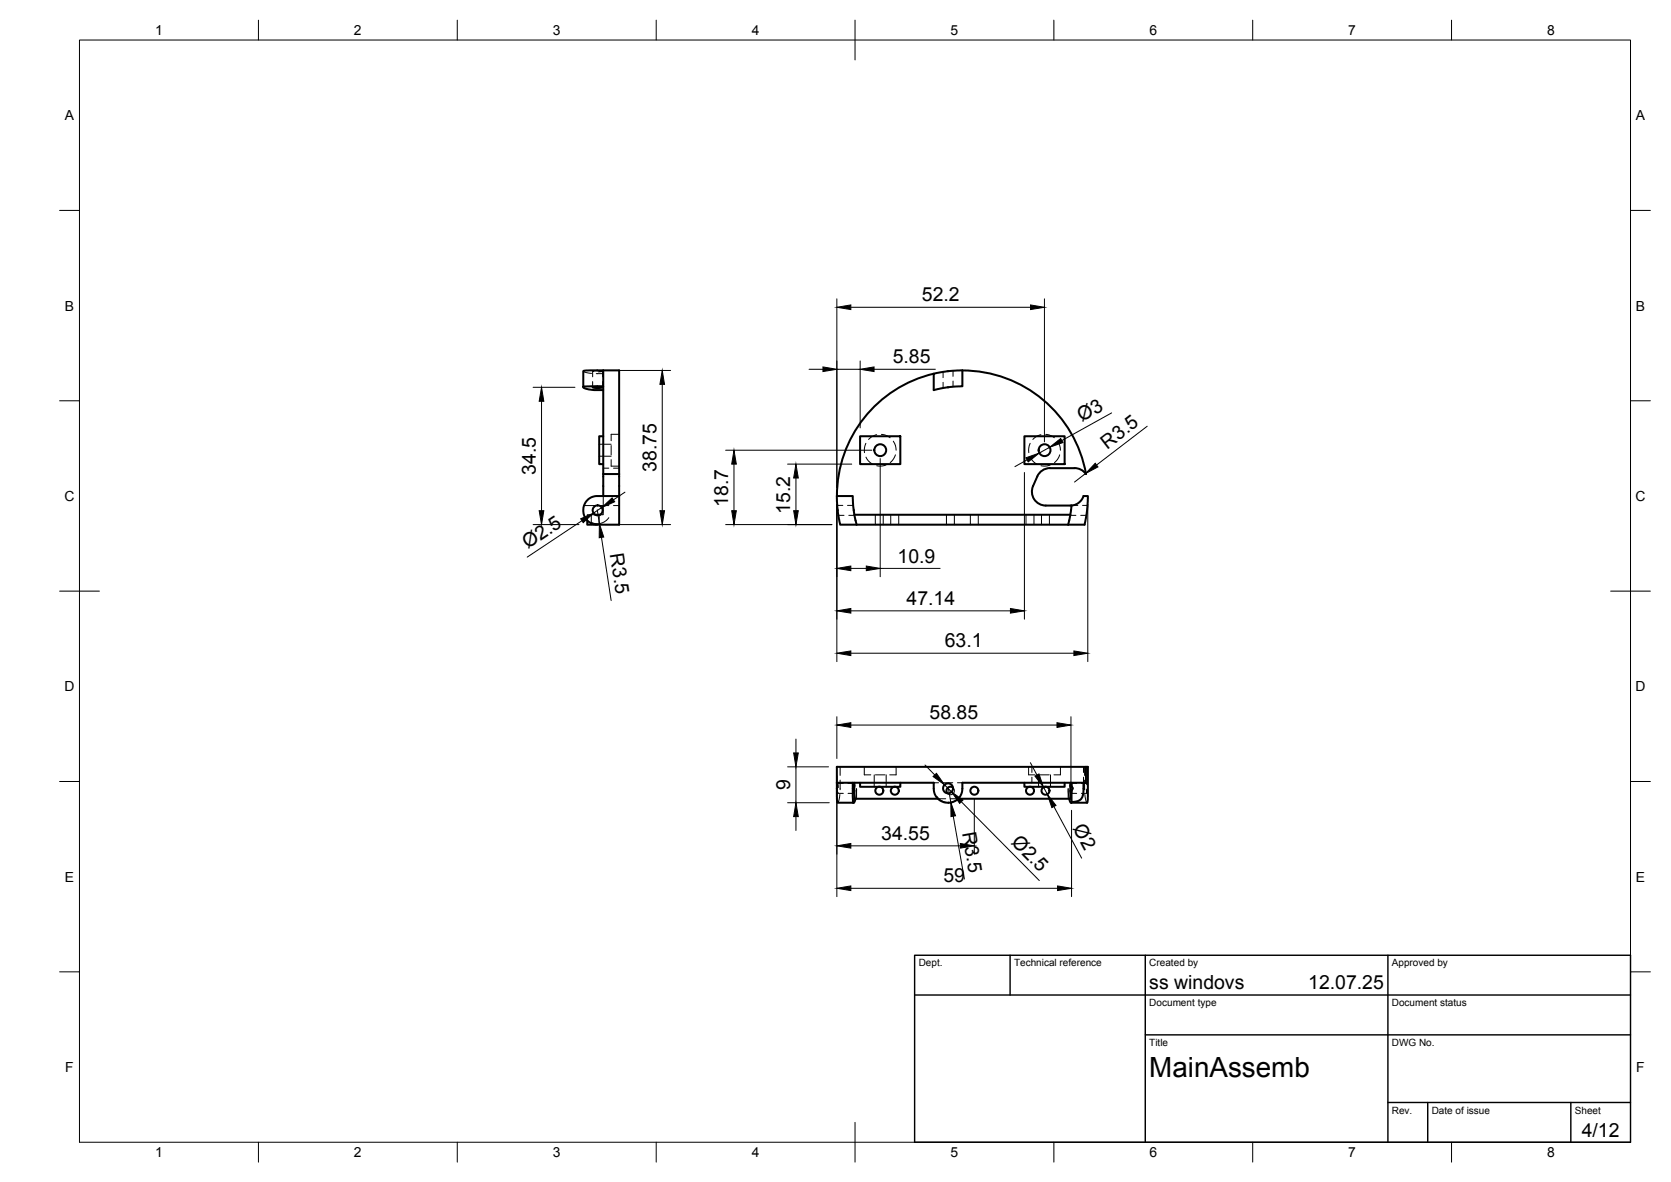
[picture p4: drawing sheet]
<svg xmlns="http://www.w3.org/2000/svg" width="420mm" height="297mm" viewBox="0 0 420 297" stroke-linecap="round" stroke-linejoin="round" font-family="sans-serif">
<!-- layer: Visible -->
<g fill="none" stroke="#000" stroke-width=".51">
<path d="M146.7 97.3a4.9 4.9 0 0 0 3.5 .7h1.5M149 97.3l.8-.1 1.7 .1a3.9 3.9 0 0 1-2.5 0zM151.7 97.1h-4l-1 .2v-4l1.5-.2h7.5v26M151.7 93.1v26M234.8 93.9a31.6 31.6 0 0 0-24.4 30.7M238.3 97.3l-3.5 .7v-4.1l3.7-.6 3.5-.2v4l-3.7 .2M242 93.1a31.5 31.5 0 0 1 31.1 26l-1.3-1.1-1.6-.4M151.7 119.1v5.6M151.7 109.6h-1v7h1M151.7 119.1h4M155.7 119.1v5.6M216.3 109.6h10.1v7h-10.1z"/>
<path d="M257.6 109.6h10.1v7h-10.1zM264 117.7h6.2M264 117.6a3.5 3.5 0 0 0-3.2 2.1 6.9 6.9 0 0 0-1.3 4.1 3.5 3.5 0 0 0 3.5 3.2h6.4M147.7 130.8v1.1h2.5M147.7 125.7a3.3 3.3 0 0 1 2.5-1h5.5v7.2h-5.5a3.6 3.6 0 0 1-3.3-2.3 3.6 3.6 0 0 1 .8-3.9zM149.7 129.4h1.2M210.6 128.2l-.2-3.5h4l.3 4 .7 3.2M214.8 129.4h54.3M269.4 127a3.5 3.5 0 0 0 3-2.3h1.1l-.2 3.6-.6 3.6h-61.5l-.6-3.8M269.4 127l-.8 4.9M210.4 196.7h24.4v1.5a3.6 3.6 0 0 0 3.6 3.5 3.6 3.6 0 0 0 3.6-3.5v-1.5h31v-4h.5l-.1 9h-4.1l.1-.2M214.8 197.5l-.1-.6-.2 .6 .2 1.9 .1-.7"/>
<path d="M214.8 196.7v4h21M216.3 196.7v1h10.1v-1M239.6 197.9a1.01 1.01 0 0 0-1.3 .1 1.01 1.01 0 0 0-.1 1.3M257.6 196.7v1h10.1v-1M269.1 197.5l.2-.6 .1 .9M269.1 196.7v4h-28.2M269.4 196.7v1.1a.33 .33 0 0 1 .4 .3 .33 .33 0 0 1-.4 .3v3.1a2.5 2.5 0 0 0 3-2.9v-1.9M269.4 198.4l-.1 1-.2-.7M273 192.7h-62.6v7.5l.2 1.5h4.1l-.3-1v-4M215.1 200.7l-.4 1M268.8 200.7l.5 1"/>
<circle cx="221.3" cy="113.1" r="1.49"/>
<circle cx="262.6" cy="113.1" r="1.49"/>
<circle cx="150.3" cy="128.3" r="1.25"/>
<circle cx="221.1" cy="198.7" r="1.01"/>
<circle cx="225" cy="198.7" r="1.01"/>
<circle cx="238.4" cy="198.1" r="1.25"/>
<circle cx="245" cy="198.7" r="1.01"/>
<circle cx="259" cy="198.7" r="1.01"/>
<circle cx="262.9" cy="198.7" r="1.01"/>
</g>
<!-- layer: Hidden -->
<g fill="none" stroke="#000" stroke-width=".25">
<path d="M146.7 93.3l.5 .3 1.5 .2M149 93.3v1.4M149 95.9v1.4M149.3 93.4l-.3-.1 .9-.1 1.6 .1-1 .2M149.9 93.9h1.8M151.5 93.3v1.4M151.5 95.9v1.4M237.1 93.5v1.4M237.1 96.1v1.4M239.6 93.2v1.4M239.6 95.8v1.4M150.7 114.6h3"/>
<path d="M150.7 111.6h3M151.7 117.7h1.4M153.7 115.5v1.6h2M153.7 112v2.3M154.3 117.7h1.4M155.7 109.1h-2v1.7M217.7 111.4l-.3 1.2v1.2M217.7 114.9l.6 .9 1.1 .8M220.4 109.2l-1.2 .6-.8 .6M221.6 109.2l.9 .1 1.3 .7M222.8 116.8l-.9 .3-1.4-.1M224.6 110.9l.6 1.1 .1 1.1"/>
<path d="M225.1 114.3l-.4 1-.9 1M259 111.4l-.3 1.2v1.2M259 114.9l.6 .9 1 .8M261.7 109.2l-1.2 .6-.8 .6M262.9 109.2l.9 .1 1.3 .7M264.1 116.8l-.9 .3-1.5-.1M265.9 110.9l.6 1.1 .1 1.1M266.4 114.3l-.4 1-.9 1M146.9 127h3M148.7 129.4v2.5M149.7 129.4h-2v1.4M150.6 127h2.5"/>
<path d="M150.7 129.4v2.5M151.7 124.7v4.7h-.8M154.3 127h1.4M210.5 127h1.4M210.8 129.5h1.4M213.1 127h1.4M213.4 129.5h1.4M220.1 129.4v2.5M222.1 129.4v2.5M224 129.4v2.5M226 129.4v2.5M238 129.4v2.5"/>
<path d="M240 129.4v2.5M244 129.4v2.5M246 129.4v2.5M258 129.4v2.5M260 129.4v2.5M261.9 129.4v2.5M263.9 129.4v2.5M269.1 129.5h1.4M269.8 127h1.2M271.7 129.5h1.5M272.2 127h1.3M210.6 199.4h1.4"/>
<path d="M210.6 196.9h1.4M210.8 197.9l-.2-1-.1 .8 .1 1.7 .1-.3M211.2 199.7l-.3 1.5-.3 .5M211.2 196.1v2.4M211.2 192.7v2.2M213.2 199.4h1.5M213.2 196.9h1.5M214.8 197.5v1.2M217.3 192.7v2h1.6M219.8 194.7v3M220.1 194.7h2.4M222.8 194.7v3"/>
<path d="M225.3 192.7v2h-1.6M234.8 196.7h1.2M237.2 196.7h2.4M239.6 198a.99 .99 0 0 1 .1 1.4 .99 .99 0 0 1-1.5 0M240.7 196.7h1.3M258.6 192.7v2h1.6M259.5 192.7v1.4M259.5 195.3v1.4M261.1 194.7v3M261.4 194.7h2.4M264.1 194.7v3M266.6 192.7v2h-1.6"/>
<path d="M269.1 197.5v1.2M269.3 199.4h1.4M269.3 196.9h1.4M271.9 199.4h1.4M271.9 196.9h1.4M272.4 192.7v1.4M272.4 195.3v1.4M272.7 196.1v2.4M272.7 192.7v2.2M272.8 199.7l.2 1.5 .3 .5M273.2 197.1l.1-.2 .2 .8-.2 1.7-.1-1.1M215.1 200.7l.3-2.5v2.5"/>
<path d="M235.8 200.7h2M239 200.7h1.9M268.6 200.7v-2.5l.2 2.5"/>
</g>
<!-- layer: BORDER -->
<g fill="none" stroke="#000" stroke-width=".25">
<path d="M20 10.1h390v276.9h-390zM65 5.1v5M115 5.1v5M165 5.1v5M215 5.1v10M265 5.1v5M315 5.1v5M365 5.1v5M15 52.9h5M410 52.9h5M15 100.7h5M410 100.7h5"/>
<path d="M15 148.6h10M405 148.6h10M15 196.4h5M410 196.4h5M15 244.2h5M410 244.2h5M65 287v5M115 287v5M165 287v5M215 282.1v9.9M265 287v5M315 287v5"/>
<path d="M365 287v5"/>
</g>
<!-- layer: TITLEBLOCK -->
<path d="M230 240.1h180v46.9h-180zM230 250h180M254 240.1v9.9M288 240.1v46.9M349 240.1v46.9M288 260.1h122M349 277.1h61M359 277.1v9.9M395 277.1v9.9" fill="none" stroke="#000" stroke-width=".36"/>
<!-- layer: FD_Dimensions -->
<g fill="none" stroke="#000" stroke-width=".25">
<path d="M210.4 75.1v47.4M213.9 77.2h45.2M262.6 75.1v35.9M134 97.3h10.6M152.3 93.1h16.3M166.5 96.6v31.7M203.4 92.8h3.5M210.4 92.8h5.9M216.3 90.7v16.8M219.8 92.8h15.4M136.2 100.8v27.5M182.5 113.1h36.7"/>
<path d="M184.6 116.6v11.7M198 116.6h16.2M221.3 115.2v29.7M257.6 118.7v36.9M258.3 115.6l-3.1 1.7M263.9 112.4l-2.6 1.5M272.9 119l-2.7 2.1M279.5 103.8l-12.5 6.9M288.5 107.1l-12.8 9.8M134 131.8h11.6M146.3 130.9l-13.7 9.1M150.2 128.1l.5 3.5"/>
<path d="M151.2 135.1l2.5 15.8M151.3 127.5l-2.1 1.4M152.3 131.8h16.3M153.1 130.1a3.5 3.5 0 0 1-4.4 1.2M157.1 123.7l-2.9 1.9M182.5 131.8h26.7M200.1 120.1v8.2M210.4 126.7v39.6M273.5 126.7v39.6M213.9 153.5h40.2M213.9 142.8h3.9M221.3 142.8h15.1"/>
<path d="M213.9 164.2h56.1M198 192.7h10.3M200.1 185.7v3.5M200.1 192.7v9M210.4 180.1v10.5M210.4 194.8v30.5M213.9 182.2h51.9M232.6 192.2l2.4 2.5M237.5 197.2l1.7 1.8M238.5 198.2l.6 3.5M259.1 191.7l1.6 3.1M262.4 197.8l.9 1.8"/>
<path d="M269.3 180.1v19.5M198 201.7h10.5M200.1 205.2v3.5M213.9 212.6h27.6M235.6 200.2a3.5 3.5 0 0 0 5.3 .5M239.7 205.1l2.8 15.8M241.7 201.5l19.6 19.8M245 200.8v13.9M265 202.7l7 13M269.4 203.6v21.7M213.9 223.2h52"/>
</g>
<g fill="#000" stroke="#000" stroke-width=".25">
<path d="M210.4 77.2l3.5-.6v1.2zM259.1 76.6l3.5 .6-3.5 .6zM166.5 93.1l.6 3.5h-1.2zM206.9 92.2l3.5 .6-3.5 .6zM216.3 92.8l3.5-.6v1.2zM136.2 97.3l.5 3.5h-1.1zM184.6 113.1l.5 3.5h-1.1zM258 115l3.3-1.1-2.8 2.2zM263.9 112.4l2.8-2.2 .6 1zM275.4 116.4l.7 .9-3.2 1.7zM135.6 128.3h1.1l-.5 3.5zM146 130.4l3.2-1.5-2.6 2.4z"/>
<path d="M150.7 131.6l1.1 3.4-1.1 .1zM151.3 127.5l2.6-2.4 .7 1zM165.9 128.3h1.2l-.6 3.5zM184 128.3h1.1l-.5 3.5zM199.6 128.3h1.1l-.6 3.5zM200.1 116.6l.6 3.5h-1.1zM210.4 153.5l3.5-.6v1.2zM210.4 142.8l3.5-.6v1.2zM217.8 142.2l3.5 .6-3.5 .6zM254.1 152.9l3.5 .6-3.5 .6zM210.4 164.2l3.5-.6v1.1zM270 163.6l3.5 .6-3.5 .5z"/>
<path d="M199.6 189.2h1.1l-.6 3.5zM210.4 182.2l3.5-.6v1.2zM234.6 195.1l.9-.8 2 2.9zM260.2 195l1-.5 1.2 3.3zM265.8 181.6l3.5 .6-3.5 .6zM200.1 201.7l.6 3.5h-1.1zM210.4 212.6l3.5-.6v1.1zM239.1 201.7l1.2 3.3-1.2 .2zM241.5 212l3.5 .6-3.5 .5zM239.2 199l2.9 2.1-.8 .8zM263.3 199.6l2.2 2.8-1 .6zM210.4 223.2l3.5-.6v1.2z"/>
<path d="M265.9 222.6l3.5 .6-3.5 .6z"/>
</g>
<text font-size="7" x="289" y="270.6">MainAssemb</text>
<g font-size="4.9">
<text x="231.8" y="75.8">52.2</text>
<text x="224.5" y="91.3">5.85</text>
<text x="272" y="106.2" transform="rotate(-29 272 106.2)">Ø3</text>
<text x="278.4" y="113" transform="rotate(-38 278.4 113)">R3.5</text>
<text x="134.7" y="119.3" transform="rotate(-90 134.7 119.3)">34.5</text>
<text x="165" y="118.6" transform="rotate(-90 165 118.6)">38.75</text>
<text x="183.1" y="127.4" transform="rotate(-90 183.1 127.4)">18.7</text>
<text x="198.7" y="129.1" transform="rotate(-90 198.7 129.1)">15.2</text>
<text x="132.7" y="138" transform="rotate(-34 132.7 138)">Ø2.5</text>
<text x="153.4" y="139.3" transform="rotate(81 153.4 139.3)">R3.5</text>
<text x="225.7" y="141.4">10.9</text>
<text x="228" y="152.1">47.14</text>
<text x="237.6" y="162.7">63.1</text>
<text x="233.7" y="180.7">58.85</text>
<text x="198.7" y="198.6" transform="rotate(-90 198.7 198.6)">9</text>
<text x="241.9" y="209.3" transform="rotate(80 241.9 209.3)">R3.5</text>
<text x="269.7" y="208.2" transform="rotate(62 269.7 208.2)">Ø2</text>
<text x="221.6" y="211.1">34.55</text>
<text x="254.1" y="211.8" transform="rotate(45 254.1 211.8)">Ø2.5</text>
<text x="237.2" y="221.8">59</text>
<text x="289" y="248.5">ss windovs</text>
<text x="329" y="248.5">12.07.25</text>
<text x="397.7" y="285.7">4/12</text>
</g>
<g font-size="3.5">
<text x="39" y="8.8">1</text>
<text x="89" y="8.8">2</text>
<text x="139" y="8.8">3</text>
<text x="189" y="8.8">4</text>
<text x="239" y="8.8">5</text>
<text x="289" y="8.8">6</text>
<text x="339" y="8.8">7</text>
<text x="389" y="8.8">8</text>
<text x="16.3" y="30.2">A</text>
<text x="411.3" y="30.2">A</text>
<text x="16.3" y="78">B</text>
<text x="411.3" y="78">B</text>
<text x="16.2" y="125.9">C</text>
<text x="411.2" y="125.9">C</text>
<text x="16.2" y="173.7">D</text>
<text x="411.2" y="173.7">D</text>
<text x="16.3" y="221.6">E</text>
<text x="411.3" y="221.6">E</text>
<text x="16.4" y="269.4">F</text>
<text x="411.4" y="269.4">F</text>
<text x="39" y="290.8">1</text>
<text x="89" y="290.8">2</text>
<text x="139" y="290.8">3</text>
<text x="189" y="290.8">4</text>
<text x="239" y="290.8">5</text>
<text x="289" y="290.8">6</text>
<text x="339" y="290.8">7</text>
<text x="389" y="290.8">8</text>
</g>
<g font-size="2.5">
<text x="231" y="242.9">Dept.</text>
<text x="255" y="242.9">Technical reference</text>
<text x="289" y="242.9">Created by</text>
<text x="350" y="242.9">Approved by</text>
<text x="289" y="252.8">Document type</text>
<text x="350" y="252.8">Document status</text>
<text x="289" y="262.9">Title</text>
<text x="350" y="262.9">DWG No.</text>
<text x="350" y="279.9">Rev.</text>
<text x="360" y="279.9">Date of issue</text>
<text x="396" y="279.9">Sheet</text>
</g>
</svg>
